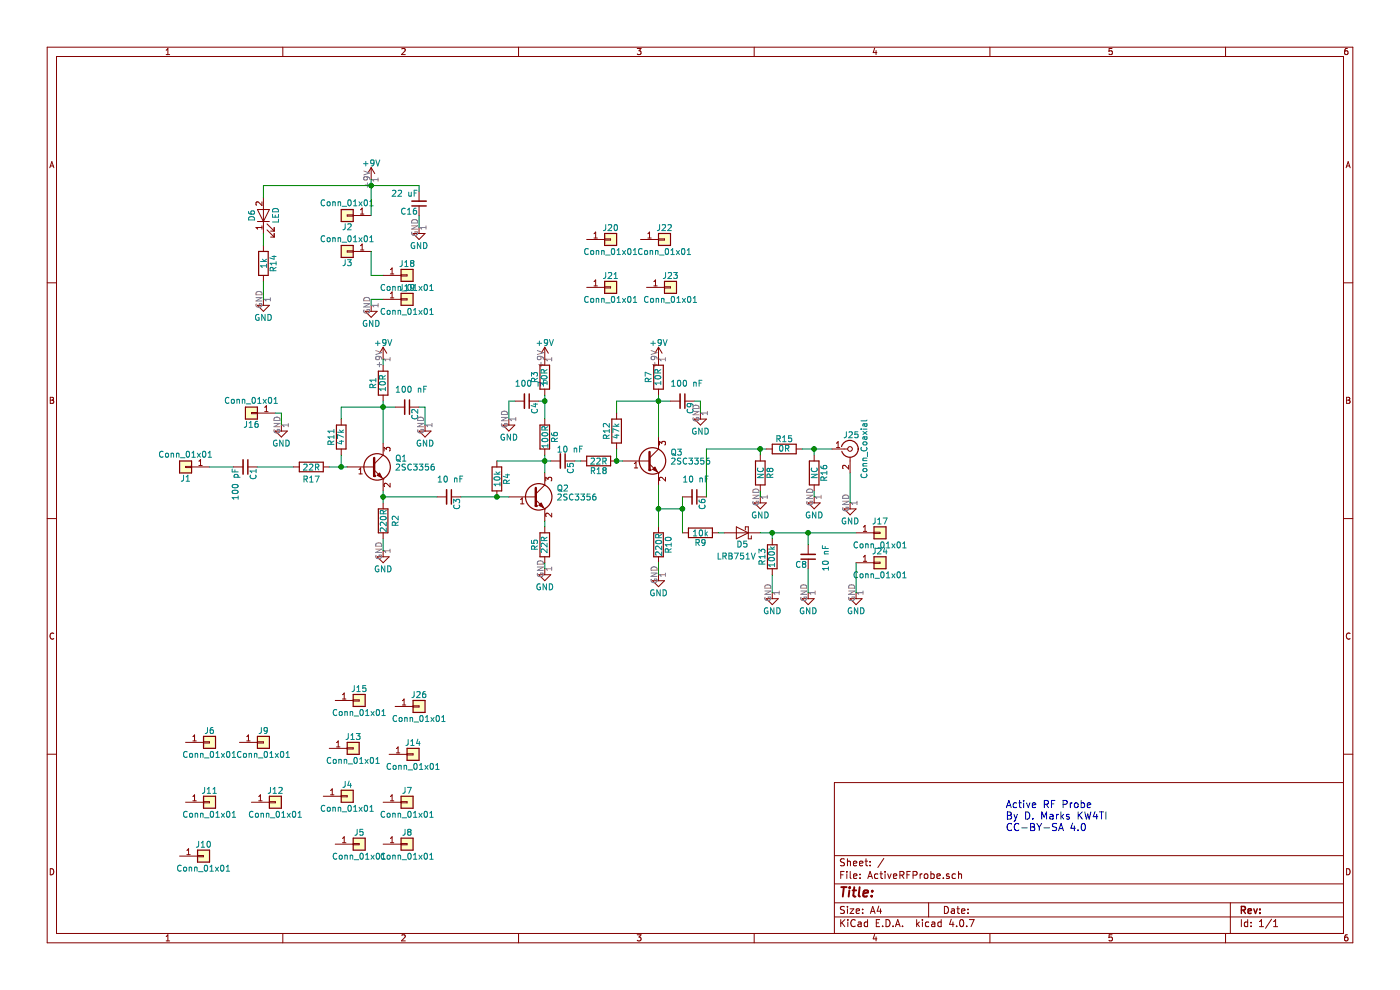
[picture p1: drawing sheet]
EESchema Schematic File Version 2
LIBS:power
LIBS:device
LIBS:switches
LIBS:relays
LIBS:motors
LIBS:transistors
LIBS:conn
LIBS:linear
LIBS:regul
LIBS:74xx
LIBS:cmos4000
LIBS:adc-dac
LIBS:memory
LIBS:xilinx
LIBS:microcontrollers
LIBS:dsp
LIBS:microchip
LIBS:analog_switches
LIBS:motorola
LIBS:texas
LIBS:intel
LIBS:audio
LIBS:interface
LIBS:digital-audio
LIBS:philips
LIBS:display
LIBS:cypress
LIBS:siliconi
LIBS:opto
LIBS:atmel
LIBS:contrib
LIBS:valves
LIBS:ActiveRFProbe-cache
EELAYER 25 0
EELAYER END
$Descr A4 11693 8268
encoding utf-8
Sheet 1 1
Title ""
Date ""
Rev ""
Comp ""
Comment1 ""
Comment2 ""
Comment3 ""
Comment4 ""
$EndDescr
$Comp
L C_Small C1
U 1 1
P 2050 3900
F 0 "C1" H 2060 3970 50  0000 L CNN
F 1 "100 pF" H 2060 3820 50  0000 L CNN
F 2 "Capacitors_SMD:C_0805_HandSoldering" H 2050 3900 50  0001 C CNN
F 3 "" H 2050 3900 50  0001 C CNN
F 4 "C1790" H 2050 3900 60  0001 C CNN "LCSC"
	1    2050 3900
	0    1    1    0   
$EndComp
$Comp
L GND #PWR6
U 1 1
P 3200 4600
F 0 "#PWR6" H 3200 4350 50  0001 C CNN
F 1 "GND" H 3200 4450 50  0000 C CNN
F 2 "" H 3200 4600 50  0001 C CNN
F 3 "" H 3200 4600 50  0001 C CNN
	1    3200 4600
	1    0    0    -1  
$EndComp
$Comp
L Conn_01x01 J1
U 1 1
P 1550 3900
F 0 "J1" H 1550 4000 50  0000 C CNN
F 1 "Conn_01x01" H 1550 3800 50  0000 C CNN
F 2 "ActiveRFProbe:PadHole" H 1550 3900 50  0001 C CNN
F 3 "" H 1550 3900 50  0001 C CNN
	1    1550 3900
	-1   0    0    1   
$EndComp
$Comp
L R R2
U 1 1
P 3200 4350
F 0 "R2" V 3300 4350 50  0000 C CNN
F 1 "220R" V 3200 4350 50  0000 C CNN
F 2 "Resistors_SMD:R_0805_HandSoldering" V 3130 4350 50  0001 C CNN
F 3 "" H 3200 4350 50  0001 C CNN
F 4 "C17557" V 3200 4350 60  0001 C CNN "LCSC"
	1    3200 4350
	1    0    0    -1  
$EndComp
$Comp
L C_Small C3
U 1 1
P 3750 4150
F 0 "C3" H 3760 4220 50  0000 L CNN
F 1 "10 nF" V 3600 4050 50  0000 L CNN
F 2 "Capacitors_SMD:C_0805_HandSoldering" H 3750 4150 50  0001 C CNN
F 3 "" H 3750 4150 50  0001 C CNN
F 4 "C1710" H 3750 4150 60  0001 C CNN "LCSC"
	1    3750 4150
	0    1    1    0   
$EndComp
$Comp
L GND #PWR11
U 1 1
P 4550 4750
F 0 "#PWR11" H 4550 4500 50  0001 C CNN
F 1 "GND" H 4550 4600 50  0000 C CNN
F 2 "" H 4550 4750 50  0001 C CNN
F 3 "" H 4550 4750 50  0001 C CNN
	1    4550 4750
	1    0    0    -1  
$EndComp
$Comp
L R R4
U 1 1
P 4150 4000
F 0 "R4" V 4230 4000 50  0000 C CNN
F 1 "10k" V 4150 4000 50  0000 C CNN
F 2 "Resistors_SMD:R_0805_HandSoldering" V 4080 4000 50  0001 C CNN
F 3 "" H 4150 4000 50  0001 C CNN
F 4 "C17414" V 4150 4000 60  0001 C CNN "LCSC"
	1    4150 4000
	1    0    0    -1  
$EndComp
$Comp
L R R6
U 1 1
P 4550 3650
F 0 "R6" V 4630 3650 50  0000 C CNN
F 1 "100R" V 4550 3650 50  0000 C CNN
F 2 "Resistors_SMD:R_0805_HandSoldering" V 4480 3650 50  0001 C CNN
F 3 "" H 4550 3650 50  0001 C CNN
F 4 "C17408" V 4550 3650 60  0001 C CNN "LCSC"
	1    4550 3650
	1    0    0    -1  
$EndComp
$Comp
L R R5
U 1 1
P 4550 4550
F 0 "R5" V 4630 4550 50  0000 C CNN
F 1 "22R" V 4550 4550 50  0000 C CNN
F 2 "Resistors_SMD:R_0805_HandSoldering" V 4480 4550 50  0001 C CNN
F 3 "" H 4550 4550 50  0001 C CNN
F 4 "C17561" V 4550 4550 60  0001 C CNN "LCSC"
	1    4550 4550
	-1   0    0    1   
$EndComp
$Comp
L C_Small C5
U 1 1
P 4700 3850
F 0 "C5" H 4710 3920 50  0000 L CNN
F 1 "10 nF" V 4600 3800 50  0000 L CNN
F 2 "Capacitors_SMD:C_0805_HandSoldering" H 4700 3850 50  0001 C CNN
F 3 "" H 4700 3850 50  0001 C CNN
F 4 "C1710" H 4700 3850 60  0001 C CNN "LCSC"
	1    4700 3850
	0    1    1    0   
$EndComp
$Comp
L C_Small C6
U 1 1
P 5800 4150
F 0 "C6" H 5810 4220 50  0000 L CNN
F 1 "10 nF" V 5650 4050 50  0000 L CNN
F 2 "Capacitors_SMD:C_0805_HandSoldering" H 5800 4150 50  0001 C CNN
F 3 "" H 5800 4150 50  0001 C CNN
F 4 "C1710" H 5800 4150 60  0001 C CNN "LCSC"
	1    5800 4150
	0    1    1    0   
$EndComp
$Comp
L R R10
U 1 1
P 5500 4550
F 0 "R10" V 5580 4550 50  0000 C CNN
F 1 "220R" V 5500 4550 50  0000 C CNN
F 2 "Resistors_SMD:R_0805_HandSoldering" V 5430 4550 50  0001 C CNN
F 3 "" H 5500 4550 50  0001 C CNN
F 4 "C17557" V 5500 4550 60  0001 C CNN "LCSC"
	1    5500 4550
	1    0    0    -1  
$EndComp
$Comp
L R R9
U 1 1
P 5850 4450
F 0 "R9" V 5930 4450 50  0000 C CNN
F 1 "10k" V 5850 4450 50  0000 C CNN
F 2 "Resistors_SMD:R_0805_HandSoldering" V 5780 4450 50  0001 C CNN
F 3 "" H 5850 4450 50  0001 C CNN
F 4 "C17414" V 5850 4450 60  0001 C CNN "LCSC"
	1    5850 4450
	0    1    1    0   
$EndComp
$Comp
L C_Small C8
U 1 1
P 6750 4650
F 0 "C8" H 6760 4720 50  0000 L CNN
F 1 "10 nF" V 6600 4550 50  0000 L CNN
F 2 "Capacitors_SMD:C_0805_HandSoldering" H 6750 4650 50  0001 C CNN
F 3 "" H 6750 4650 50  0001 C CNN
F 4 "C1710" H 6750 4650 60  0001 C CNN "LCSC"
	1    6750 4650
	-1   0    0    1   
$EndComp
$Comp
L GND #PWR4
U 1 1
P 3100 2550
F 0 "#PWR4" H 3100 2300 50  0001 C CNN
F 1 "GND" H 3100 2400 50  0000 C CNN
F 2 "" H 3100 2550 50  0001 C CNN
F 3 "" H 3100 2550 50  0001 C CNN
	1    3100 2550
	1    0    0    -1  
$EndComp
$Comp
L Conn_01x01 J16
U 1 1
P 2100 3450
F 0 "J16" H 2100 3550 50  0000 C CNN
F 1 "Conn_01x01" H 2100 3350 50  0000 C CNN
F 2 "ActiveRFProbe:PadHole" H 2100 3450 50  0001 C CNN
F 3 "" H 2100 3450 50  0001 C CNN
	1    2100 3450
	-1   0    0    1   
$EndComp
$Comp
L GND #PWR2
U 1 1
P 2350 3550
F 0 "#PWR2" H 2350 3300 50  0001 C CNN
F 1 "GND" H 2350 3400 50  0000 C CNN
F 2 "" H 2350 3550 50  0001 C CNN
F 3 "" H 2350 3550 50  0001 C CNN
	1    2350 3550
	1    0    0    -1  
$EndComp
$Comp
L Conn_01x01 J18
U 1 1
P 3400 2300
F 0 "J18" H 3400 2400 50  0000 C CNN
F 1 "Conn_01x01" H 3400 2200 50  0000 C CNN
F 2 "ActiveRFProbe:PadHole" H 3400 2300 50  0001 C CNN
F 3 "" H 3400 2300 50  0001 C CNN
	1    3400 2300
	1    0    0    -1  
$EndComp
$Comp
L Conn_01x01 J19
U 1 1
P 3400 2500
F 0 "J19" H 3400 2600 50  0000 C CNN
F 1 "Conn_01x01" H 3400 2400 50  0000 C CNN
F 2 "ActiveRFProbe:PadHole" H 3400 2500 50  0001 C CNN
F 3 "" H 3400 2500 50  0001 C CNN
	1    3400 2500
	1    0    0    -1  
$EndComp
$Comp
L +9V #PWR3
U 1 1
P 3100 1500
F 0 "#PWR3" H 3100 1350 50  0001 C CNN
F 1 "+9V" H 3100 1640 50  0000 C CNN
F 2 "" H 3100 1500 50  0001 C CNN
F 3 "" H 3100 1500 50  0001 C CNN
	1    3100 1500
	1    0    0    -1  
$EndComp
$Comp
L LED D6
U 1 1
P 2200 1800
F 0 "D6" H 2200 1900 50  0000 C CNN
F 1 "LED" H 2200 1700 50  0000 C CNN
F 2 "LEDs:LED_0805_HandSoldering" H 2200 1800 50  0001 C CNN
F 3 "" H 2200 1800 50  0001 C CNN
F 4 "C2296" H 2200 1800 60  0001 C CNN "LCSC"
	1    2200 1800
	0    -1   -1   0   
$EndComp
$Comp
L R R14
U 1 1
P 2200 2200
F 0 "R14" V 2280 2200 50  0000 C CNN
F 1 "1k" V 2200 2200 50  0000 C CNN
F 2 "Resistors_SMD:R_0805_HandSoldering" V 2130 2200 50  0001 C CNN
F 3 "" H 2200 2200 50  0001 C CNN
F 4 "C17513" V 2200 2200 60  0001 C CNN "LCSC"
	1    2200 2200
	1    0    0    -1  
$EndComp
$Comp
L GND #PWR1
U 1 1
P 2200 2500
F 0 "#PWR1" H 2200 2250 50  0001 C CNN
F 1 "GND" H 2200 2350 50  0000 C CNN
F 2 "" H 2200 2500 50  0001 C CNN
F 3 "" H 2200 2500 50  0001 C CNN
	1    2200 2500
	1    0    0    -1  
$EndComp
$Comp
L C_Small C16
U 1 1
P 3500 1700
F 0 "C16" H 3510 1770 50  0000 L CNN
F 1 "22 uF" H 3510 1620 50  0000 L CNN
F 2 "Capacitors_SMD:C_0805_HandSoldering" H 3500 1700 50  0001 C CNN
F 3 "" H 3500 1700 50  0001 C CNN
F 4 "C45783" H 3500 1700 60  0001 C CNN "LCSC"
	1    3500 1700
	-1   0    0    1   
$EndComp
$Comp
L Conn_01x01 J20
U 1 1
P 5100 2000
F 0 "J20" H 5100 2100 50  0000 C CNN
F 1 "Conn_01x01" H 5100 1900 50  0000 C CNN
F 2 "ActiveRFProbe:BigSlot" H 5100 2000 50  0001 C CNN
F 3 "" H 5100 2000 50  0001 C CNN
	1    5100 2000
	1    0    0    -1  
$EndComp
$Comp
L Conn_01x01 J21
U 1 1
P 5100 2400
F 0 "J21" H 5100 2500 50  0000 C CNN
F 1 "Conn_01x01" H 5100 2300 50  0000 C CNN
F 2 "ActiveRFProbe:BigSlot" H 5100 2400 50  0001 C CNN
F 3 "" H 5100 2400 50  0001 C CNN
	1    5100 2400
	1    0    0    -1  
$EndComp
$Comp
L Conn_01x01 J23
U 1 1
P 5600 2400
F 0 "J23" H 5600 2500 50  0000 C CNN
F 1 "Conn_01x01" H 5600 2300 50  0000 C CNN
F 2 "ActiveRFProbe:BigSlot" H 5600 2400 50  0001 C CNN
F 3 "" H 5600 2400 50  0001 C CNN
	1    5600 2400
	1    0    0    -1  
$EndComp
$Comp
L Conn_01x01 J22
U 1 1
P 5550 2000
F 0 "J22" H 5550 2100 50  0000 C CNN
F 1 "Conn_01x01" H 5550 1900 50  0000 C CNN
F 2 "ActiveRFProbe:BigSlot" H 5550 2000 50  0001 C CNN
F 3 "" H 5550 2000 50  0001 C CNN
	1    5550 2000
	1    0    0    -1  
$EndComp
$Comp
L Conn_01x01 J17
U 1 1
P 7350 4450
F 0 "J17" H 7350 4550 50  0000 C CNN
F 1 "Conn_01x01" H 7350 4350 50  0000 C CNN
F 2 "ActiveRFProbe:PadHole" H 7350 4450 50  0001 C CNN
F 3 "" H 7350 4450 50  0001 C CNN
	1    7350 4450
	1    0    0    -1  
$EndComp
$Comp
L Conn_01x01 J24
U 1 1
P 7350 4700
F 0 "J24" H 7350 4800 50  0000 C CNN
F 1 "Conn_01x01" H 7350 4600 50  0000 C CNN
F 2 "ActiveRFProbe:PadHole" H 7350 4700 50  0001 C CNN
F 3 "" H 7350 4700 50  0001 C CNN
	1    7350 4700
	1    0    0    -1  
$EndComp
$Comp
L C_Small C2
U 1 1
P 3400 3400
F 0 "C2" H 3410 3470 50  0000 L CNN
F 1 "100 nF" V 3250 3300 50  0000 L CNN
F 2 "Capacitors_SMD:C_0805_HandSoldering" H 3400 3400 50  0001 C CNN
F 3 "" H 3400 3400 50  0001 C CNN
F 4 "C49678" H 3400 3400 60  0001 C CNN "LCSC"
	1    3400 3400
	0    1    1    0   
$EndComp
$Comp
L +9V #PWR5
U 1 1
P 3200 3000
F 0 "#PWR5" H 3200 2850 50  0001 C CNN
F 1 "+9V" H 3200 3140 50  0000 C CNN
F 2 "" H 3200 3000 50  0001 C CNN
F 3 "" H 3200 3000 50  0001 C CNN
	1    3200 3000
	1    0    0    -1  
$EndComp
$Comp
L GND #PWR8
U 1 1
P 3550 3550
F 0 "#PWR8" H 3550 3300 50  0001 C CNN
F 1 "GND" H 3550 3400 50  0000 C CNN
F 2 "" H 3550 3550 50  0001 C CNN
F 3 "" H 3550 3550 50  0001 C CNN
	1    3550 3550
	1    0    0    -1  
$EndComp
$Comp
L C_Small C4
U 1 1
P 4400 3350
F 0 "C4" H 4410 3420 50  0000 L CNN
F 1 "100 nF" V 4250 3250 50  0000 L CNN
F 2 "Capacitors_SMD:C_0805_HandSoldering" H 4400 3350 50  0001 C CNN
F 3 "" H 4400 3350 50  0001 C CNN
F 4 "C49678" H 4400 3350 60  0001 C CNN "LCSC"
	1    4400 3350
	0    1    1    0   
$EndComp
$Comp
L +9V #PWR10
U 1 1
P 4550 3000
F 0 "#PWR10" H 4550 2850 50  0001 C CNN
F 1 "+9V" H 4550 3140 50  0000 C CNN
F 2 "" H 4550 3000 50  0001 C CNN
F 3 "" H 4550 3000 50  0001 C CNN
	1    4550 3000
	1    0    0    -1  
$EndComp
$Comp
L GND #PWR9
U 1 1
P 4250 3500
F 0 "#PWR9" H 4250 3250 50  0001 C CNN
F 1 "GND" H 4250 3350 50  0000 C CNN
F 2 "" H 4250 3500 50  0001 C CNN
F 3 "" H 4250 3500 50  0001 C CNN
	1    4250 3500
	1    0    0    -1  
$EndComp
$Comp
L GND #PWR13
U 1 1
P 5500 4800
F 0 "#PWR13" H 5500 4550 50  0001 C CNN
F 1 "GND" H 5500 4650 50  0000 C CNN
F 2 "" H 5500 4800 50  0001 C CNN
F 3 "" H 5500 4800 50  0001 C CNN
	1    5500 4800
	1    0    0    -1  
$EndComp
$Comp
L +9V #PWR12
U 1 1
P 5500 3000
F 0 "#PWR12" H 5500 2850 50  0001 C CNN
F 1 "+9V" H 5500 3140 50  0000 C CNN
F 2 "" H 5500 3000 50  0001 C CNN
F 3 "" H 5500 3000 50  0001 C CNN
	1    5500 3000
	1    0    0    -1  
$EndComp
$Comp
L C_Small C9
U 1 1
P 5700 3350
F 0 "C9" H 5710 3420 50  0000 L CNN
F 1 "100 nF" V 5550 3250 50  0000 L CNN
F 2 "Capacitors_SMD:C_0805_HandSoldering" H 5700 3350 50  0001 C CNN
F 3 "" H 5700 3350 50  0001 C CNN
F 4 "C49678" H 5700 3350 60  0001 C CNN "LCSC"
	1    5700 3350
	0    1    1    0   
$EndComp
$Comp
L GND #PWR14
U 1 1
P 5850 3450
F 0 "#PWR14" H 5850 3200 50  0001 C CNN
F 1 "GND" H 5850 3300 50  0000 C CNN
F 2 "" H 5850 3450 50  0001 C CNN
F 3 "" H 5850 3450 50  0001 C CNN
	1    5850 3450
	1    0    0    -1  
$EndComp
$Comp
L GND #PWR17
U 1 1
P 6750 4950
F 0 "#PWR17" H 6750 4700 50  0001 C CNN
F 1 "GND" H 6750 4800 50  0000 C CNN
F 2 "" H 6750 4950 50  0001 C CNN
F 3 "" H 6750 4950 50  0001 C CNN
	1    6750 4950
	1    0    0    -1  
$EndComp
$Comp
L Conn_Coaxial J25
U 1 1
P 7100 3750
F 0 "J25" H 7110 3870 50  0000 C CNN
F 1 "Conn_Coaxial" V 7215 3750 50  0000 C CNN
F 2 "ActiveRFProbe:Amphenol_RF_SMA_132289" H 7100 3750 50  0001 C CNN
F 3 "" H 7100 3750 50  0001 C CNN
	1    7100 3750
	1    0    0    -1  
$EndComp
$Comp
L GND #PWR19
U 1 1
P 7100 4200
F 0 "#PWR19" H 7100 3950 50  0001 C CNN
F 1 "GND" H 7100 4050 50  0000 C CNN
F 2 "" H 7100 4200 50  0001 C CNN
F 3 "" H 7100 4200 50  0001 C CNN
	1    7100 4200
	1    0    0    -1  
$EndComp
$Comp
L GND #PWR7
U 1 1
P 3500 1900
F 0 "#PWR7" H 3500 1650 50  0001 C CNN
F 1 "GND" H 3500 1750 50  0000 C CNN
F 2 "" H 3500 1900 50  0001 C CNN
F 3 "" H 3500 1900 50  0001 C CNN
	1    3500 1900
	1    0    0    -1  
$EndComp
Text Notes 8400 6950 0    60   ~ 0
Active RF Probe\nBy D. Marks KW4TI\nCC-BY-SA 4.0
$Comp
L D_Schottky D5
U 1 1
P 6200 4450
F 0 "D5" H 6200 4550 50  0000 C CNN
F 1 "LRB751V" H 6250 4650 50  0000 C CNN
F 2 "Diodes_SMD:D_SOD-323_HandSoldering" H 6200 4450 50  0001 C CNN
F 3 "" H 6200 4450 50  0001 C CNN
F 4 "C131730" H 6200 4450 60  0001 C CNN "LCSC"
	1    6200 4450
	-1   0    0    1   
$EndComp
$Comp
L GND #PWR20
U 1 1
P 7150 4950
F 0 "#PWR20" H 7150 4700 50  0001 C CNN
F 1 "GND" H 7150 4800 50  0000 C CNN
F 2 "" H 7150 4950 50  0001 C CNN
F 3 "" H 7150 4950 50  0001 C CNN
	1    7150 4950
	1    0    0    -1  
$EndComp
$Comp
L Conn_01x01 J2
U 1 1
P 2900 1800
F 0 "J2" H 2900 1900 50  0000 C CNN
F 1 "Conn_01x01" H 2900 1700 50  0000 C CNN
F 2 "ActiveRFProbe:PadHole" H 2900 1800 50  0001 C CNN
F 3 "" H 2900 1800 50  0001 C CNN
	1    2900 1800
	-1   0    0    1   
$EndComp
$Comp
L Conn_01x01 J3
U 1 1
P 2900 2100
F 0 "J3" H 2900 2200 50  0000 C CNN
F 1 "Conn_01x01" H 2900 2000 50  0000 C CNN
F 2 "ActiveRFProbe:PadHole" H 2900 2100 50  0001 C CNN
F 3 "" H 2900 2100 50  0001 C CNN
	1    2900 2100
	-1   0    0    1   
$EndComp
$Comp
L R R11
U 1 1
P 2850 3650
F 0 "R11" V 2930 3650 50  0000 C CNN
F 1 "47k" V 2850 3650 50  0000 C CNN
F 2 "Resistors_SMD:R_0805_HandSoldering" V 2780 3650 50  0001 C CNN
F 3 "" H 2850 3650 50  0001 C CNN
F 4 "C17713" V 2850 3650 60  0001 C CNN "LCSC"
	1    2850 3650
	-1   0    0    1   
$EndComp
$Comp
L R R12
U 1 1
P 5150 3600
F 0 "R12" V 5230 3600 50  0000 C CNN
F 1 "47k" V 5150 3600 50  0000 C CNN
F 2 "Resistors_SMD:R_0805_HandSoldering" V 5080 3600 50  0001 C CNN
F 3 "" H 5150 3600 50  0001 C CNN
F 4 "C17713" V 5150 3600 60  0001 C CNN "LCSC"
	1    5150 3600
	-1   0    0    1   
$EndComp
$Comp
L R R13
U 1 1
P 6450 4650
F 0 "R13" V 6530 4650 50  0000 C CNN
F 1 "100k" V 6450 4650 50  0000 C CNN
F 2 "Resistors_SMD:R_0805_HandSoldering" V 6380 4650 50  0001 C CNN
F 3 "" H 6450 4650 50  0001 C CNN
F 4 "C17407" V 6450 4650 60  0001 C CNN "LCSC"
	1    6450 4650
	-1   0    0    1   
$EndComp
$Comp
L GND #PWR16
U 1 1
P 6450 4950
F 0 "#PWR16" H 6450 4700 50  0001 C CNN
F 1 "GND" H 6450 4800 50  0000 C CNN
F 2 "" H 6450 4950 50  0001 C CNN
F 3 "" H 6450 4950 50  0001 C CNN
	1    6450 4950
	1    0    0    -1  
$EndComp
$Comp
L R R1
U 1 1
P 3200 3200
F 0 "R1" V 3280 3200 50  0000 C CNN
F 1 "10R" V 3200 3200 50  0000 C CNN
F 2 "Resistors_SMD:R_0805_HandSoldering" V 3130 3200 50  0001 C CNN
F 3 "" H 3200 3200 50  0001 C CNN
F 4 "C17415" V 3200 3200 60  0001 C CNN "LCSC"
	1    3200 3200
	-1   0    0    1   
$EndComp
$Comp
L R R3
U 1 1
P 4550 3150
F 0 "R3" V 4630 3150 50  0000 C CNN
F 1 "10R" V 4550 3150 50  0000 C CNN
F 2 "Resistors_SMD:R_0805_HandSoldering" V 4480 3150 50  0001 C CNN
F 3 "" H 4550 3150 50  0001 C CNN
F 4 "C17415" V 4550 3150 60  0001 C CNN "LCSC"
	1    4550 3150
	-1   0    0    1   
$EndComp
$Comp
L R R7
U 1 1
P 5500 3150
F 0 "R7" V 5580 3150 50  0000 C CNN
F 1 "10R" V 5500 3150 50  0000 C CNN
F 2 "Resistors_SMD:R_0805_HandSoldering" V 5430 3150 50  0001 C CNN
F 3 "" H 5500 3150 50  0001 C CNN
F 4 "C17415" V 5500 3150 60  0001 C CNN "LCSC"
	1    5500 3150
	-1   0    0    1   
$EndComp
$Comp
L MMBT3904 Q1
U 1 1
P 3100 3900
F 0 "Q1" H 3300 3975 50  0000 L CNN
F 1 "2SC3356" H 3300 3900 50  0000 L CNN
F 2 "TO_SOT_Packages_SMD:SOT-23" H 3300 3825 50  0001 L CIN
F 3 "" H 3100 3900 50  0001 L CNN
F 4 "C9659" H 3100 3900 60  0001 C CNN "LCSC"
	1    3100 3900
	1    0    0    -1  
$EndComp
$Comp
L MMBT3904 Q2
U 1 1
P 4450 4150
F 0 "Q2" H 4650 4225 50  0000 L CNN
F 1 "2SC3356" H 4650 4150 50  0000 L CNN
F 2 "TO_SOT_Packages_SMD:SOT-23" H 4650 4075 50  0001 L CIN
F 3 "" H 4450 4150 50  0001 L CNN
F 4 "C9659" H 4450 4150 60  0001 C CNN "LCSC"
	1    4450 4150
	1    0    0    -1  
$EndComp
$Comp
L MMBT3904 Q3
U 1 1
P 5400 3850
F 0 "Q3" H 5600 3925 50  0000 L CNN
F 1 "2SC3356" H 5600 3850 50  0000 L CNN
F 2 "TO_SOT_Packages_SMD:SOT-23" H 5600 3775 50  0001 L CIN
F 3 "" H 5400 3850 50  0001 L CNN
F 4 "C9659" H 5400 3850 60  0001 C CNN "LCSC"
	1    5400 3850
	1    0    0    -1  
$EndComp
$Comp
L R R8
U 1 1
P 6350 3950
F 0 "R8" V 6430 3950 50  0000 C CNN
F 1 "NC" V 6350 3950 50  0000 C CNN
F 2 "Resistors_SMD:R_0805_HandSoldering" V 6280 3950 50  0001 C CNN
F 3 "" H 6350 3950 50  0001 C CNN
	1    6350 3950
	1    0    0    -1  
$EndComp
$Comp
L R R16
U 1 1
P 6800 3950
F 0 "R16" V 6880 3950 50  0000 C CNN
F 1 "NC" V 6800 3950 50  0000 C CNN
F 2 "Resistors_SMD:R_0805_HandSoldering" V 6730 3950 50  0001 C CNN
F 3 "" H 6800 3950 50  0001 C CNN
	1    6800 3950
	1    0    0    -1  
$EndComp
$Comp
L R R15
U 1 1
P 6550 3750
F 0 "R15" V 6630 3750 50  0000 C CNN
F 1 "0R" V 6550 3750 50  0000 C CNN
F 2 "Resistors_SMD:R_0805_HandSoldering" V 6480 3750 50  0001 C CNN
F 3 "" H 6550 3750 50  0001 C CNN
F 4 "C17477" V 6550 3750 60  0001 C CNN "LCSC"
	1    6550 3750
	0    -1   -1   0   
$EndComp
$Comp
L GND #PWR18
U 1 1
P 6800 4150
F 0 "#PWR18" H 6800 3900 50  0001 C CNN
F 1 "GND" H 6800 4000 50  0000 C CNN
F 2 "" H 6800 4150 50  0001 C CNN
F 3 "" H 6800 4150 50  0001 C CNN
	1    6800 4150
	1    0    0    -1  
$EndComp
$Comp
L GND #PWR15
U 1 1
P 6350 4150
F 0 "#PWR15" H 6350 3900 50  0001 C CNN
F 1 "GND" H 6350 4000 50  0000 C CNN
F 2 "" H 6350 4150 50  0001 C CNN
F 3 "" H 6350 4150 50  0001 C CNN
	1    6350 4150
	1    0    0    -1  
$EndComp
$Comp
L Conn_01x01 J4
U 1 1
P 2900 6650
F 0 "J4" H 2900 6750 50  0000 C CNN
F 1 "Conn_01x01" H 2900 6550 50  0000 C CNN
F 2 "ActiveRFProbe:BigSlot" H 2900 6650 50  0001 C CNN
F 3 "" H 2900 6650 50  0001 C CNN
	1    2900 6650
	1    0    0    -1  
$EndComp
$Comp
L Conn_01x01 J7
U 1 1
P 3400 6700
F 0 "J7" H 3400 6800 50  0000 C CNN
F 1 "Conn_01x01" H 3400 6600 50  0000 C CNN
F 2 "ActiveRFProbe:BigSlot" H 3400 6700 50  0001 C CNN
F 3 "" H 3400 6700 50  0001 C CNN
	1    3400 6700
	1    0    0    -1  
$EndComp
$Comp
L Conn_01x01 J5
U 1 1
P 3000 7050
F 0 "J5" H 3000 7150 50  0000 C CNN
F 1 "Conn_01x01" H 3000 6950 50  0000 C CNN
F 2 "ActiveRFProbe:BigSlot" H 3000 7050 50  0001 C CNN
F 3 "" H 3000 7050 50  0001 C CNN
	1    3000 7050
	1    0    0    -1  
$EndComp
$Comp
L Conn_01x01 J8
U 1 1
P 3400 7050
F 0 "J8" H 3400 7150 50  0000 C CNN
F 1 "Conn_01x01" H 3400 6950 50  0000 C CNN
F 2 "ActiveRFProbe:BigSlot" H 3400 7050 50  0001 C CNN
F 3 "" H 3400 7050 50  0001 C CNN
	1    3400 7050
	1    0    0    -1  
$EndComp
$Comp
L Conn_01x01 J9
U 1 1
P 2200 6200
F 0 "J9" H 2200 6300 50  0000 C CNN
F 1 "Conn_01x01" H 2200 6100 50  0000 C CNN
F 2 "ActiveRFProbe:BigSlot" H 2200 6200 50  0001 C CNN
F 3 "" H 2200 6200 50  0001 C CNN
	1    2200 6200
	1    0    0    -1  
$EndComp
$Comp
L Conn_01x01 J6
U 1 1
P 1750 6200
F 0 "J6" H 1750 6300 50  0000 C CNN
F 1 "Conn_01x01" H 1750 6100 50  0000 C CNN
F 2 "ActiveRFProbe:BigSlot" H 1750 6200 50  0001 C CNN
F 3 "" H 1750 6200 50  0001 C CNN
	1    1750 6200
	1    0    0    -1  
$EndComp
$Comp
L Conn_01x01 J11
U 1 1
P 1750 6700
F 0 "J11" H 1750 6800 50  0000 C CNN
F 1 "Conn_01x01" H 1750 6600 50  0000 C CNN
F 2 "ActiveRFProbe:BigSlot" H 1750 6700 50  0001 C CNN
F 3 "" H 1750 6700 50  0001 C CNN
	1    1750 6700
	1    0    0    -1  
$EndComp
$Comp
L Conn_01x01 J12
U 1 1
P 2300 6700
F 0 "J12" H 2300 6800 50  0000 C CNN
F 1 "Conn_01x01" H 2300 6600 50  0000 C CNN
F 2 "ActiveRFProbe:BigSlot" H 2300 6700 50  0001 C CNN
F 3 "" H 2300 6700 50  0001 C CNN
	1    2300 6700
	1    0    0    -1  
$EndComp
$Comp
L Conn_01x01 J10
U 1 1
P 1700 7150
F 0 "J10" H 1700 7250 50  0000 C CNN
F 1 "Conn_01x01" H 1700 7050 50  0000 C CNN
F 2 "ActiveRFProbe:BigSlot" H 1700 7150 50  0001 C CNN
F 3 "" H 1700 7150 50  0001 C CNN
	1    1700 7150
	1    0    0    -1  
$EndComp
$Comp
L R R17
U 1 1
P 2600 3900
F 0 "R17" V 2700 3900 50  0000 C CNN
F 1 "22R" V 2600 3900 50  0000 C CNN
F 2 "Resistors_SMD:R_0805_HandSoldering" V 2530 3900 50  0001 C CNN
F 3 "" H 2600 3900 50  0001 C CNN
F 4 "C17561" V 2600 3900 60  0001 C CNN "LCSC"
	1    2600 3900
	0    1    1    0   
$EndComp
$Comp
L Conn_01x01 J13
U 1 1
P 2950 6250
F 0 "J13" H 2950 6350 50  0000 C CNN
F 1 "Conn_01x01" H 2950 6150 50  0000 C CNN
F 2 "ActiveRFProbe:BigSlot" H 2950 6250 50  0001 C CNN
F 3 "" H 2950 6250 50  0001 C CNN
	1    2950 6250
	1    0    0    -1  
$EndComp
$Comp
L Conn_01x01 J14
U 1 1
P 3450 6300
F 0 "J14" H 3450 6400 50  0000 C CNN
F 1 "Conn_01x01" H 3450 6200 50  0000 C CNN
F 2 "ActiveRFProbe:BigSlot" H 3450 6300 50  0001 C CNN
F 3 "" H 3450 6300 50  0001 C CNN
	1    3450 6300
	1    0    0    -1  
$EndComp
$Comp
L R R18
U 1 1
P 5000 3850
F 0 "R18" V 5080 3850 50  0000 C CNN
F 1 "22R" V 5000 3850 50  0000 C CNN
F 2 "Resistors_SMD:R_0805_HandSoldering" V 4930 3850 50  0001 C CNN
F 3 "" H 5000 3850 50  0001 C CNN
F 4 "C17561" V 5000 3850 60  0001 C CNN "LCSC"
	1    5000 3850
	0    1    1    0   
$EndComp
Wire Wire Line
	4850 3850 4800 3850
Wire Wire Line
	5150 3450 5150 3350
Connection ~ 5150 3850
Wire Wire Line
	5150 3750 5150 3850
Wire Wire Line
	2750 3900 2900 3900
Wire Wire Line
	6350 4150 6350 4100
Wire Wire Line
	6800 4150 6800 4100
Connection ~ 6800 3750
Wire Wire Line
	6800 3800 6800 3750
Connection ~ 6350 3750
Wire Wire Line
	6350 3750 6350 3800
Wire Wire Line
	6700 3750 6950 3750
Wire Wire Line
	4550 3300 4550 3500
Wire Wire Line
	3200 3000 3200 3050
Wire Wire Line
	5150 3350 5600 3350
Wire Wire Line
	6050 4450 6000 4450
Wire Wire Line
	6450 4950 6450 4800
Connection ~ 6450 4450
Wire Wire Line
	6450 4500 6450 4450
Wire Wire Line
	2850 3400 3300 3400
Wire Wire Line
	1950 3900 1750 3900
Wire Wire Line
	4550 4400 4550 4350
Wire Wire Line
	4550 4700 4550 4750
Wire Wire Line
	3100 1500 3100 1800
Wire Wire Line
	3100 2300 3100 2100
Wire Wire Line
	7150 4950 7150 4700
Wire Wire Line
	3500 1800 3500 1900
Wire Wire Line
	3500 1550 3500 1600
Wire Wire Line
	5900 3750 6400 3750
Wire Wire Line
	5900 4150 5900 3750
Wire Wire Line
	7100 4200 7100 3950
Connection ~ 6750 4450
Wire Wire Line
	6750 4450 6750 4550
Wire Wire Line
	6750 4950 6750 4750
Wire Wire Line
	6350 4450 7150 4450
Connection ~ 5700 4250
Connection ~ 5500 4250
Wire Wire Line
	5700 4250 5500 4250
Wire Wire Line
	5700 4150 5700 4450
Wire Wire Line
	5850 3350 5800 3350
Wire Wire Line
	5850 3450 5850 3350
Connection ~ 5500 3350
Wire Wire Line
	5500 3300 5500 3650
Wire Wire Line
	5500 4700 5500 4800
Wire Wire Line
	5500 4050 5500 4400
Wire Wire Line
	5150 3850 5200 3850
Wire Wire Line
	4250 3350 4300 3350
Wire Wire Line
	4250 3500 4250 3350
Connection ~ 4550 3350
Wire Wire Line
	4550 3350 4500 3350
Connection ~ 4150 4150
Connection ~ 4550 3850
Wire Wire Line
	4150 3850 4600 3850
Wire Wire Line
	4550 3800 4550 3950
Wire Wire Line
	3850 4150 4250 4150
Wire Wire Line
	3550 3400 3500 3400
Wire Wire Line
	3550 3550 3550 3400
Connection ~ 3200 3400
Wire Wire Line
	2850 3500 2850 3400
Connection ~ 3200 4150
Wire Wire Line
	3650 4150 3200 4150
Connection ~ 2850 3900
Wire Wire Line
	2850 3800 2850 3900
Wire Wire Line
	3200 4600 3200 4500
Wire Wire Line
	3200 4100 3200 4200
Wire Wire Line
	2200 1650 2200 1550
Wire Wire Line
	2200 2050 2200 1950
Wire Wire Line
	2200 2500 2200 2350
Wire Wire Line
	3100 2500 3200 2500
Wire Wire Line
	3100 2550 3100 2500
Connection ~ 3100 1550
Wire Wire Line
	2200 1550 3500 1550
Wire Wire Line
	2350 3450 2300 3450
Wire Wire Line
	2350 3450 2350 3550
Wire Wire Line
	3100 2300 3200 2300
Wire Wire Line
	3200 3350 3200 3700
Wire Wire Line
	2150 3900 2450 3900
$Comp
L Conn_01x01 J15
U 1 1
P 3000 5850
F 0 "J15" H 3000 5950 50  0000 C CNN
F 1 "Conn_01x01" H 3000 5750 50  0000 C CNN
F 2 "ActiveRFProbe:BigSlot" H 3000 5850 50  0001 C CNN
F 3 "" H 3000 5850 50  0001 C CNN
	1    3000 5850
	1    0    0    -1  
$EndComp
$Comp
L Conn_01x01 J26
U 1 1
P 3500 5900
F 0 "J26" H 3500 6000 50  0000 C CNN
F 1 "Conn_01x01" H 3500 5800 50  0000 C CNN
F 2 "ActiveRFProbe:BigSlot" H 3500 5900 50  0001 C CNN
F 3 "" H 3500 5900 50  0001 C CNN
	1    3500 5900
	1    0    0    -1  
$EndComp
$EndSCHEMATC
